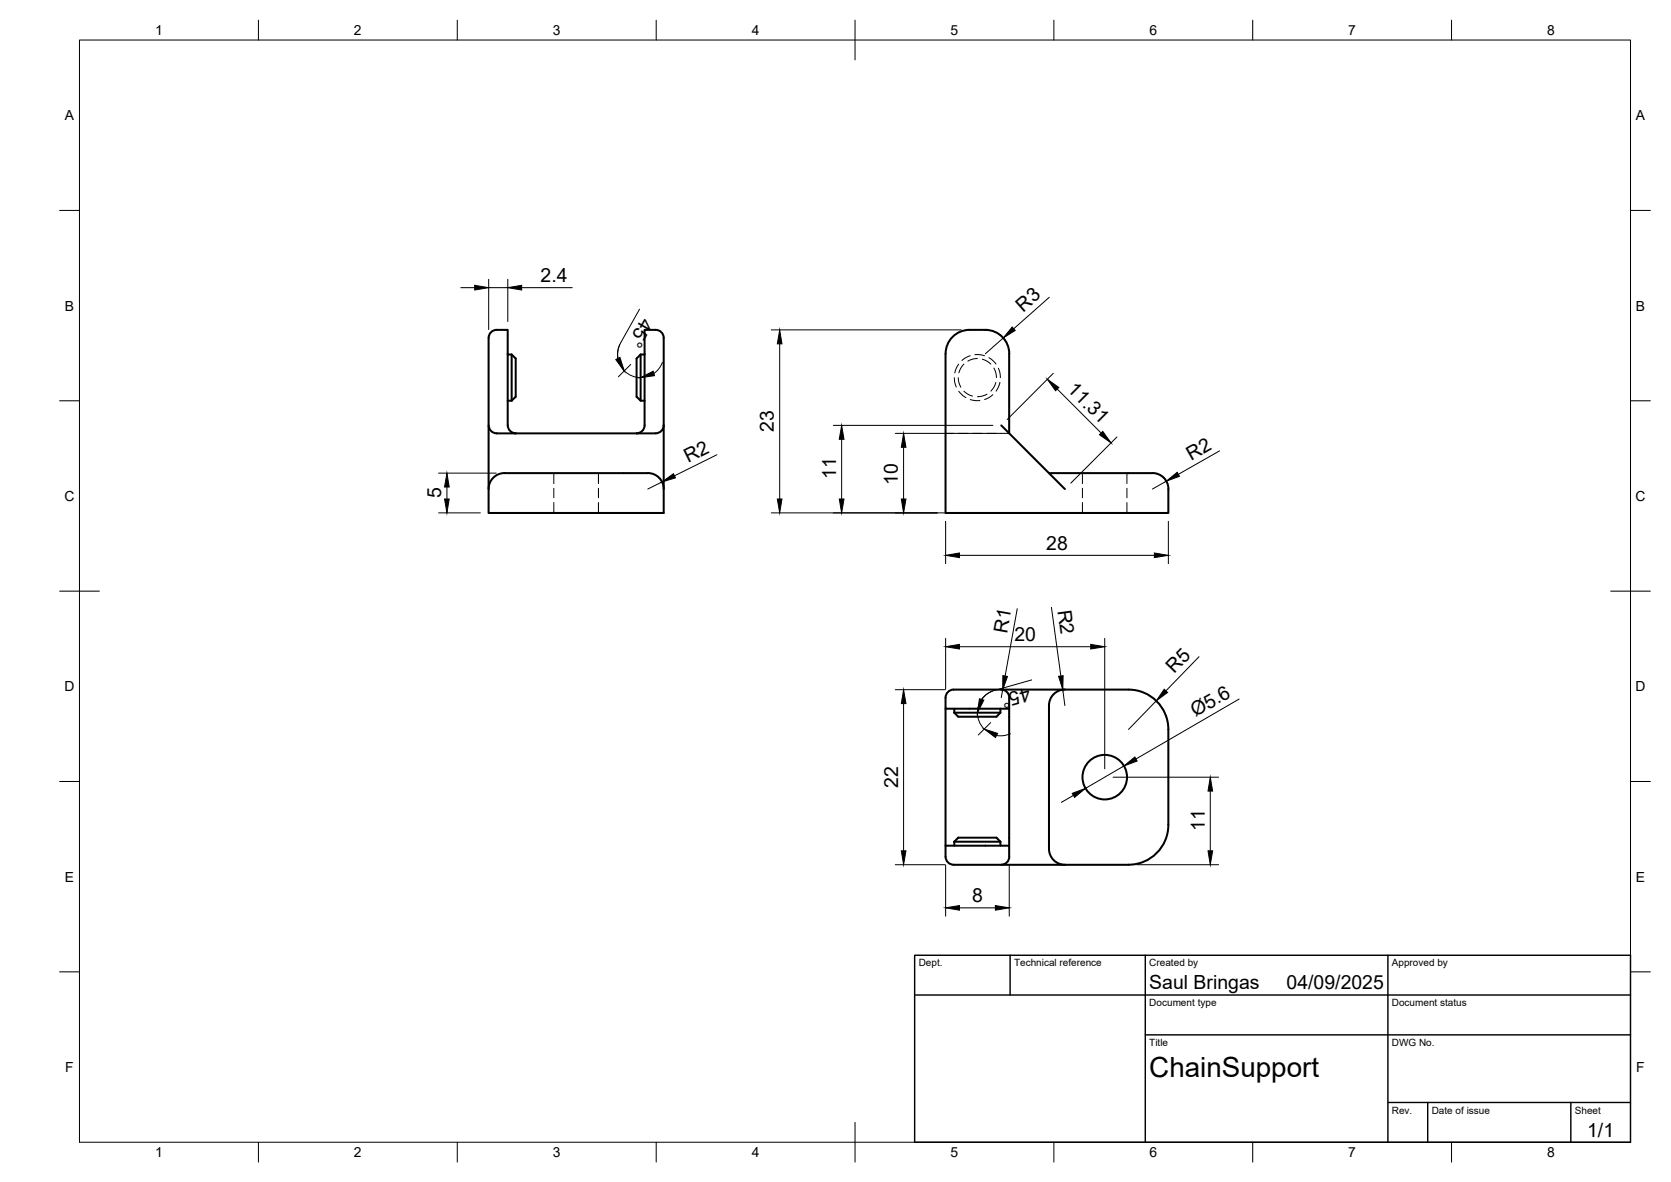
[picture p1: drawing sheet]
<svg xmlns="http://www.w3.org/2000/svg" width="420mm" height="297mm" viewBox="0 0 420 297" stroke-linecap="round" stroke-linejoin="round" font-family="sans-serif">
<!-- layer: Visible -->
<g fill="none" stroke="#000" stroke-width=".51">
<path d="M122.9 84.9v44h44v-43a2.7 2.7 0 0 0-1.5-2.9l-3.3-.1v24M124.9 82.9h2.8v24M124.9 82.9a2 2 0 0 0-2 2M127.7 89.1h1M128.7 89.1l1 1v9.6l-1 1M128.7 89.1v11.6M161.1 89.1l-1 1v9.6l1 1h1M161.1 89.1v11.6M161.1 89.1h1M247.8 82.9a11.3 11.3 0 0 0-6.8 .7 6.1 6.1 0 0 0-3.3 5.3v40h56.1v-6M247.8 82.9a6 6 0 0 1 6 6l-.1 20M122.9 106.9a2 2 0 0 0 2 2"/>
<path d="M124.9 108.9h40M127.7 100.7h1M127.7 106.9a2 2 0 0 0 2 2M162.1 106.9a2 2 0 0 1-2 2M166.9 106.9a2 2 0 0 1-2 2M251.8 106.9l16 16M263.8 118.9h24.9a4.3 4.3 0 0 1 5.1 4M122.9 122.9a4.5 4.5 0 0 1 5.5-4h33.4a4.3 4.3 0 0 1 5.1 4M237.7 178.1l.1 37.2a2.37 2.37 0 0 0 2.9 2h27.1M239.9 179.1h11.6M239.9 178.1v1M251.5 178.1v1l-1 1h-9.6l-1-1"/>
<path d="M251.8 173.3h32a10 10 0 0 1 10 10v24a10 10 0 0 1-10 10h-16M251.8 173.3h-11.1a2.67 2.67 0 0 0-2.9 1.5l-.1 3.3h16M251.8 173.3a2 2 0 0 1 2 2l-.1 37.2M263.8 177.3v36M267.8 173.3a4 4 0 0 0-4 4M237.7 212.5h16l.1 2.8a2 2 0 0 1-2 2M239.9 211.5l1-1h9.6l1 1M239.9 211.5h11.6M239.9 211.5v1M251.5 211.5v1M263.8 213.3a4 4 0 0 0 4 4"/>
<circle cx="277.8" cy="195.3" r="5.6"/>
</g>
<!-- layer: Hidden -->
<g fill="none" stroke="#000" stroke-width=".25">
<path d="M240 94.9v1l.5 1.4M240.9 94.9l.2 1.2 .5 1.2M241 91.5l-.6 1.1-.3 1.1M241.1 98.3l1 1.1 .8 .5M242.4 91.5l-.8 1-.5 1.2M242.4 98.3l1 .8 1.1 .4M243.9 89.4l-1.2 .6-.8 .6M245.1 89.1l1.5 .1 .9 .2M245.7 90.1l-1.2 .2-1.1 .4M247 90.3l1.2 .4 1 .8M248.2 99l-1.2 .5-1.2 .2M248.6 89.9l1.8 1.6"/>
<path d="M249.6 99.2l-1 .8-1 .4M249.9 92.5l.5 1.1 .1 1.3M250.4 96.1l-.5 1.2-.7 1M251 92.5l.4 1 .1 1.4M251.4 96.1l-.2 .8-.8 1.4M139.3 118.9v2.6M150.5 118.9v2.6M237.7 108.9h2.1M241 108.9h2.4M244 100.4l1.2 .3h1.2M244.6 108.9h2.3M248.1 108.9h2.4"/>
<path d="M251.7 108.9h2M272.2 118.9v2.6M283.4 118.9v2.6M139.3 122.7v2.4M139.3 126.3v2.6M150.5 122.7v2.4M150.5 126.3v2.6M272.2 122.7v2.4M272.2 126.3v2.6M283.4 122.7v2.4M283.4 126.3v2.6"/>
</g>
<!-- layer: BORDER -->
<g fill="none" stroke="#000" stroke-width=".25">
<path d="M20 10.1h390v276.9h-390zM65 5.1v5M115 5.1v5M165 5.1v5M215 5.1v10M265 5.1v5M315 5.1v5M365 5.1v5M15 52.9h5M410 52.9h5M15 100.7h5M410 100.7h5"/>
<path d="M15 148.6h10M405 148.6h10M15 196.4h5M410 196.4h5M15 244.2h5M410 244.2h5M65 287v5M115 287v5M165 287v5M215 282.1v9.9M265 287v5M315 287v5"/>
<path d="M365 287v5"/>
</g>
<!-- layer: TITLEBLOCK -->
<path d="M230 240.1h180v46.9h-180zM230 250h180M254 240.1v9.9M288 240.1v46.9M349 240.1v46.9M288 260.1h122M349 277.1h61M359 277.1v9.9M395 277.1v9.9" fill="none" stroke="#000" stroke-width=".36"/>
<!-- layer: FD_Dimensions -->
<g fill="none" stroke="#000" stroke-width=".25">
<path d="M115.9 72.3h3.5M122.9 70.2v12.6M122.9 72.3h4.8M127.7 70.2v10.6M131.2 72.3h12.7M160.8 77.7l-4.8 8.5a5.8 5.8 0 0 0 5.1 8.7M263.8 74.7l-8.9 7.9M155.8 86.6l-.5 1.7 .1 1.8M158.6 91.6l-3.1 3.1M166.6 91.1l-.9 1.5-1.3 1.2M193.9 82.9h47.8M196 86.4v39"/>
<path d="M250.6 83.6l1.1 .7 .8 .9 .9 1.6M252.3 84.9l-4.5 4M264.8 93.8l-11.5 11.6M265.8 97.8l11.1 11M110.3 118.9h14.5M165.1 119.6l1.2 1.3M180.3 114.3l-10.7 5.3M209.5 106.9h40.2M211.6 110.4v15M225.1 108.9h26.6M227.2 112.4v13M280.8 109.8l-11.6 11.6"/>
<path d="M291.8 119.4l.7 .5 .7 1M306.6 113.3l-10.3 5.9M110.3 128.9h10.5M112.4 122.4v3M166.5 121.1l-3.6 1.8M193.9 128.9h43.8M237.8 131v10.7M241.3 139.6h49M293.2 120.9l-3.4 2M293.8 131v10.7M255.8 153l-3.1 16.9M264.4 152.6l2.3 17.3"/>
<path d="M225.1 173.3h12.6M227.2 176.8v37M237.8 160.4v12.8M241.3 162.5h33M249.6 173.6l-1.5 .9-1.3 1.3M250 173.5a5.8 5.8 0 0 0-2.5 9.7M252.1 173.3l-.3 2M259.4 170.9l-9.4 2.6M267.2 173.3l.6 4M277.8 160.4v32.8M289.1 174.8a10 10 0 0 1 4.5 6.4M290.7 176.1l-6.9 7.2"/>
<path d="M301.5 165l-8.3 8.6M311.6 175.7l-26 15M249.1 181.6l-3.1 3.1M254.1 184.4l-1.7 .5-1.8-.1M269.9 199.9l-3 1.7M279.9 195.3h26.5M282.6 192.5l-9.7 5.6M304.3 198.8v15M225.1 217.3h12.6M237.8 217.4v12.8M253.8 217.4v12.8M285.9 217.3h20.5"/>
<path d="M241.3 228.1h9"/>
</g>
<g fill="#000" stroke="#000" stroke-width=".25">
<path d="M119.4 71.7l3.5 .6-3.5 .6zM127.7 72.3l3.5-.6v1.2zM154.8 90.4l1.1-.6 1.1 3.4zM161.1 94.9l3.1-1.6 .4 1.1zM196 82.9l.6 3.5h-1.1zM254.5 82.2l.8 .8-3 1.9zM263.4 95.3l2.8 2.1-.8 .8zM166.5 121.1l2.8-2.1 .5 1.1zM211.6 106.9l.6 3.5h-1.2zM227.2 108.9l.6 3.5h-1.2zM277.3 108.4l2.1 2.9-2.9-2.1zM293.2 120.9l2.8-2.2 .6 1z"/>
<path d="M111.8 125.4h1.1l-.5 3.5zM112.4 118.9l.5 3.5h-1.1zM195.5 125.4h1.1l-.6 3.5zM211 125.4h1.2l-.6 3.5zM226.6 125.4h1.2l-.6 3.5zM237.8 139.6l3.5-.6v1.1zM290.3 139l3.5 .6-3.5 .5zM227.2 173.3l.6 3.5h-1.2zM237.8 162.5l3.5-.6v1.2zM246.3 175.6l1.1 .3-1.6 3.2zM252.2 169.8l1.1 .2-1.2 3.3zM266.2 170l1.1-.2-.1 3.5z"/>
<path d="M274.3 161.9l3.5 .6-3.5 .6zM292.7 173.2l.9 .8-2.9 2.1zM247.5 183.2l3.3 1.1-.5 1zM269.6 199.4l3.3-1.3-2.7 2.3zM282.6 192.5l2.7-2.3 .6 1zM304.3 195.3l.6 3.5h-1.2zM226.6 213.8h1.2l-.6 3.5zM303.7 213.8h1.2l-.6 3.5zM237.8 228.1l3.5-.5v1.1zM250.3 227.6l3.5 .5-3.5 .6z"/>
</g>
<text font-size="7" x="289" y="270.6">ChainSupport</text>
<g font-size="4.9">
<text x="135.9" y="70.9">2.4</text>
<text x="161.4" y="79.6" transform="rotate(119 161.4 79.6)">45°</text>
<text x="257.3" y="78.5" transform="rotate(-42 257.3 78.5)">R3</text>
<text x="268.2" y="98.1" transform="rotate(45 268.2 98.1)">11.31</text>
<text x="194.6" y="108.6" transform="rotate(-90 194.6 108.6)">23</text>
<text x="173" y="116.3" transform="rotate(-26 173 116.3)">R2</text>
<text x="299.5" y="115.7" transform="rotate(-30 299.5 115.7)">R2</text>
<text x="110.9" y="125.3" transform="rotate(-90 110.9 125.3)">5</text>
<text x="210.2" y="120.4" transform="rotate(-90 210.2 120.4)">11</text>
<text x="225.7" y="121.8" transform="rotate(-90 225.7 121.8)">10</text>
<text x="263.1" y="138.1">28</text>
<text x="265.9" y="153.4" transform="rotate(82 265.9 153.4)">R2</text>
<text x="253.2" y="159.3" transform="rotate(-80 253.2 159.3)">R1</text>
<text x="255.1" y="161.1">20</text>
<text x="258.5" y="172.6" transform="rotate(164 258.5 172.6)">45°</text>
<text x="295.3" y="169.4" transform="rotate(-46 295.3 169.4)">R5</text>
<text x="300.6" y="180.3" transform="rotate(-30 300.6 180.3)">Ø5.6</text>
<text x="225.8" y="198" transform="rotate(-90 225.8 198)">22</text>
<text x="302.9" y="208.8" transform="rotate(-90 302.9 208.8)">11</text>
<text x="244.4" y="226.7">8</text>
<text x="289" y="248.5">Saul Bringas</text>
<text x="323.5" y="248.5">04/09/2025</text>
<text x="399.1" y="285.7">1/1</text>
</g>
<g font-size="3.5">
<text x="39" y="8.8">1</text>
<text x="89" y="8.8">2</text>
<text x="139" y="8.8">3</text>
<text x="189" y="8.8">4</text>
<text x="239" y="8.8">5</text>
<text x="289" y="8.8">6</text>
<text x="339" y="8.8">7</text>
<text x="389" y="8.8">8</text>
<text x="16.3" y="30.2">A</text>
<text x="411.3" y="30.2">A</text>
<text x="16.3" y="78">B</text>
<text x="411.3" y="78">B</text>
<text x="16.2" y="125.9">C</text>
<text x="411.2" y="125.9">C</text>
<text x="16.2" y="173.7">D</text>
<text x="411.2" y="173.7">D</text>
<text x="16.3" y="221.6">E</text>
<text x="411.3" y="221.6">E</text>
<text x="16.4" y="269.4">F</text>
<text x="411.4" y="269.4">F</text>
<text x="39" y="290.8">1</text>
<text x="89" y="290.8">2</text>
<text x="139" y="290.8">3</text>
<text x="189" y="290.8">4</text>
<text x="239" y="290.8">5</text>
<text x="289" y="290.8">6</text>
<text x="339" y="290.8">7</text>
<text x="389" y="290.8">8</text>
</g>
<g font-size="2.5">
<text x="231" y="242.9">Dept.</text>
<text x="255" y="242.9">Technical reference</text>
<text x="289" y="242.9">Created by</text>
<text x="350" y="242.9">Approved by</text>
<text x="289" y="252.8">Document type</text>
<text x="350" y="252.8">Document status</text>
<text x="289" y="262.9">Title</text>
<text x="350" y="262.9">DWG No.</text>
<text x="350" y="279.9">Rev.</text>
<text x="360" y="279.9">Date of issue</text>
<text x="396" y="279.9">Sheet</text>
</g>
</svg>
